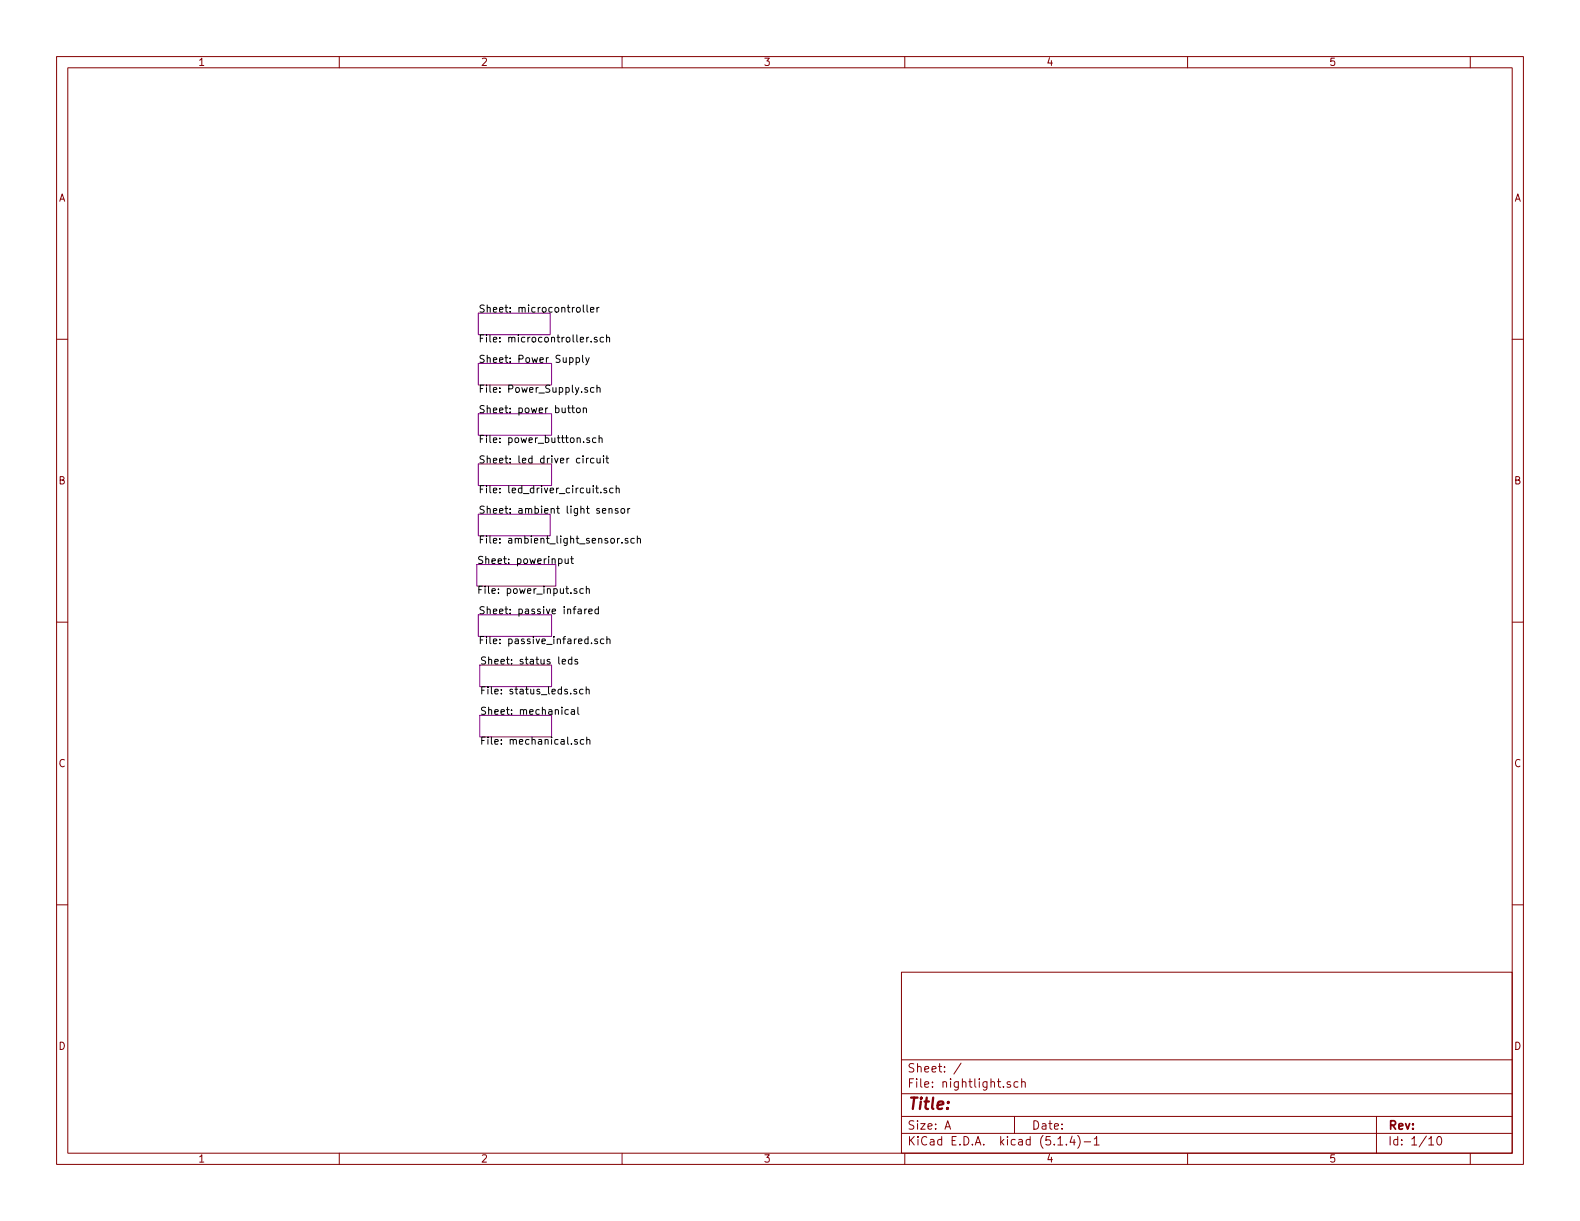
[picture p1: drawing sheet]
<svg xmlns="http://www.w3.org/2000/svg" width="279mm" height="216mm" viewBox="0 0 279 216" stroke-linecap="round" stroke-linejoin="round" font-family="sans-serif">
<g fill="none" stroke="#840000" stroke-width=".18">
<path d="M10 10h259.4v195.9h-259.4zM12 12h255.4v191.9h-255.4zM60 10v2M110 10v2M160 10v2M210 10v2M260 10v2M10 60h2M267.4 60h2M10 110h2M267.4 110h2M10 160h2"/>
<path d="M267.4 160h2M159.4 171.9h108v32h-108zM159.4 197.4h108M159.4 193.4h108M159.4 187.4h108M167.1 199.7l.5-1.5 .5 1.5M167.2 199.2h.8M170 188l-1.3 1.9M178.7 191.3a.37 .37 0 0 0-.6 .2l.1 .2 .5 .1v.2l-.2 .3-.4-.1M179.4 197.4v3M180 191.3h-.4l-.3 .2 .1 .6 .2 .2 .4-.1M180.7 191.4v-.1a.37 .37 0 0 1 .6 .2v.8"/>
<path d="M180.7 190.8v1.5M243.4 197.4v6.5M60 203.9v2M110 203.9v2M159.4 200.4h108M160 203.9v2M187.1 202.5h.8M188.6 202.3v.2M189.6 200.9l-.4 1.1h.9M189.9 201.5v1M190.6 200.8a1.71 1.71 0 0 1 0 2.2M191.7 201.9h1.2"/>
<path d="M193.5 201.4l.4-.4v1.5M193.5 202.5h.9M210 203.9v2M252.7 201.4l.4-.4v1.5M252.7 202.5h.8M254.3 201h.3a.94 .94 0 0 1 0 1.5 .8 .8 0 0 1-.6-.7 .8 .8 0 0 1 .3-.8zM260 203.9v2"/>
</g>
<path d="M84.6 55.4h12.7v3.8h-12.7zM84.6 64.3h12.9v3.8h-12.9zM84.6 73.2h12.9v3.8h-12.9zM84.3 99.8h14v3.8h-14zM84.6 82h12.9v3.9h-12.9zM84.6 90.9h12.7v3.8h-12.7zM84.6 108.7h12.9v3.8h-12.9zM84.8 117.6h12.7v3.8h-12.7zM84.8 126.5h12.7v3.8h-12.7z" fill="none" stroke="#840084" stroke-width=".18"/>
<g fill="none" stroke="#000" stroke-width=".18">
<path d="M102.1 54.4h.3l.2 .2-.1 .5-.3 .1-.3-.2zM103.1 53.9v1.1l.2 .2M103.8 53.9v1.1l.2 .2M104.1 59.6l-.3 .3M104.4 54.8l.6-.1v-.3h-.4l-.2 .1 .1 .6h.5M105.6 59.7l-.3-.1-.2 .2 .1 .2 .4 .1v.3h-.5M105.6 54.4v.8M105.9 54.4l-.3 .2M106.7 59.7l-.4-.1-.2 .3 .1 .5h.5M107.3 59.8l.1-.2 .3 .1 .1 .8M107.3 59.2v1.3M101.1 72.1h.5"/>
<path d="M101.3 71.7v1.1l.3 .2M101.9 63.3l.3-.1 .3 .3-.1 .5h-.5M101.9 63.2v1.3M102.1 72.2l.3-.1 .2 .3-.1 .5-.3 .1-.3-.3zM103 62.8v1.1l.2 .2M103.1 72.3l.2-.2 .3 .1 .1 .8M103.1 72.1v.9M103.6 63.2l.3 .9M103.9 68.6l-.3-.1-.2 .2 .1 .2 .4 .1v.3h-.5M104.2 63.2l-.4 1.2-.2 .1M104.2 77.5l-.3-.1-.1 .2v.2l.4 .1v.3h-.4M104.5 60.4v.1"/>
<path d="M105 68.6l-.3-.1-.3 .3 .1 .5h.5M105.4 77.5l-.4-.1-.2 .2 .1 .6h.5M105.6 68.7l.1-.2 .3 .1 .1 .8M105.6 68.1v1.3M105.9 77.5l.2-.1 .3 .1 .1 .8M105.9 77v1.3M98.8 98.9l.3-.1 .3 .2-.1 .6h-.5M99.9 98.8l.1 .8h.3l.2-.1M100.5 98.8v.8M100.9 98.8h.5M101.1 98.4v1.1l.3 .1M103.7 81v.9"/>
<path d="M104.1 81l-.3 .1-.1 .2M105 81.1l-.3-.1-.3 .3 .1 .5h.5M105.3 86.3h.5M105.5 85.9v1.1l.3 .1M105.6 81v.8l.3 .1 .2-.2M106.1 81v.9M106.2 87v.1M106.5 90.3l.6-.1v-.2l-.4-.1-.2 .2 .1 .6h.5M106.7 80.6v.1M106.7 81v.9M107.1 81h.5M107.3 86.4l-.3-.1-.2 .2v.2l.5 .1v.3h-.5"/>
<path d="M107.3 80.6v1.1l.3 .2M107.7 90l.2-.1 .3 .1v.8M107.7 89.9v.9M108.4 86.4l-.3-.1-.3 .2 .1 .6h.5M109 86.4l.1-.1 .3 .1 .1 .7M109 85.9v1.2M109.2 95.2v.8M109.3 90l-.3-.1-.2 .2v.2l.5 .1v.3h-.5M109.6 95.2l-.4 .2M109.9 90l.2-.1 .3 .1 .1 .5-.2 .2-.2 .1-.2-.2zM110 95.9v.1M111 95.3l-.3-.1-.2 .2 .1 .2 .4 .1v.3h-.5"/>
<path d="M111 89.9v.9M111.4 89.9l-.3 .1-.1 .1M112.2 95.3l-.4-.1-.2 .2 .1 .6h.5M112.7 95.3l.2-.1 .3 .1 .1 .7M112.7 94.8v1.2M99.4 117l.6-.1-.1-.3h-.3l-.2 .2 .1 .6h.4M101.1 116.6h-.4l-.2 .2 .1 .6h.5M101.1 116.2v1.2M102 104.1h-.3l-.2 .2 .1 .1 .4 .2v.3h-.5M102.1 116.6h-.3l-.1 .2v.1l.4 .2v.3h-.4M102.2 107.7h.5l.1 .8M102.8 108l-.4 .1-.2 .1v.3h.6"/>
<path d="M103.1 104.1h-.3l-.3 .2 .2 .6h.4M103.4 107.7v.8M103.7 104.2l.2-.1h.3v.8M103.7 103.7v1.2M103.8 107.7h-.3l-.1 .2M104.1 108.1l.6-.1v-.3h-.4l-.2 .2 .1 .6h.5M104.6 113.7v.1M105.6 113h-.3l-.1 .2v.1l.4 .2v.3h-.4M105.8 107.7h-.3l-.3 .2 .1 .6h.5M105.8 107.3v1.2M106.8 113h-.4l-.2 .2 .1 .6h.5M107.3 113.1l.2-.1h.3l.1 .8"/>
<path d="M107.3 112.5v1.3M100.5 125.5h-.3l-.3 .2 .1 .6h.5M101 125.5h.5l.1 .8M101.6 125.8h-.4l-.2 .2v.3h.6M102 121.9h-.3l-.2 .1v.2l.5 .2v.3h-.5M102.1 130.8h-.3l-.2 .1 .1 .2 .4 .1v.3h-.5M102.2 125v1.1l.2 .2M103.1 121.9h-.4l-.2 .2 .1 .6h.5M103.2 130.8h-.3l-.3 .2 .1 .5h.5M103.7 122l.1-.1h.3l.1 .8M103.7 121.4v1.3M103.8 130.9l.2-.1h.2l.1 .8"/>
<path d="M103.8 130.3v1.3"/>
</g>
<text font-size="2.8" fill="#840000" x="160.4" y="196.2">Title:</text>
<g font-size="2.1" fill="#840000">
<text x="160.4" y="189.6">Sheet: /</text>
<text x="160.4" y="192.3">File: nightlight.sch</text>
<text x="160.4" y="202.5">KiCad E.D.A. kicad (5.1.4)-1</text>
<text x="160.4" y="199.7">Size: A</text>
<text x="182.4" y="199.7">Date:</text>
<text x="245.4" y="199.7">Rev:</text>
<text x="245.4" y="202.5">Id: 1/10</text>
</g>
<g font-size="1.8" fill="#840000">
<text x="35" y="11.6">1</text>
<text x="85" y="11.6">2</text>
<text x="135" y="11.6">3</text>
<text x="185" y="11.6">4</text>
<text x="235" y="11.6">5</text>
<text x="10.4" y="35.6">A</text>
<text x="267.8" y="35.6">A</text>
<text x="10.4" y="85.6">B</text>
<text x="267.8" y="85.6">B</text>
<text x="10.4" y="135.6">C</text>
<text x="267.8" y="135.6">C</text>
<text x="10.4" y="185.6">D</text>
<text x="267.8" y="185.6">D</text>
<text x="35" y="205.5">1</text>
<text x="85" y="205.5">2</text>
<text x="135" y="205.5">3</text>
<text x="185" y="205.5">4</text>
<text x="235" y="205.5">5</text>
</g>
<g font-size="1.8">
<text x="84.6" y="55.3">Sheet: microcontroller</text>
<text x="84.6" y="60.6">File: microcontroller.sch</text>
<text x="84.6" y="64.2">Sheet: Power Supply</text>
<text x="84.6" y="69.4">File: Power_Supply.sch</text>
<text x="84.6" y="73.1">Sheet: power button</text>
<text x="84.6" y="78.3">File: power_buttton.sch</text>
<text x="84.6" y="81.9">Sheet: led driver circuit</text>
<text x="84.6" y="87.2">File: led_driver_circuit.sch</text>
<text x="84.6" y="90.8">Sheet: ambient light sensor</text>
<text x="84.3" y="99.7">Sheet: powerinput</text>
<text x="84.6" y="96.1">File: ambient_light_sensor.sch</text>
<text x="84.3" y="105">File: power_input.sch</text>
<text x="84.6" y="108.6">Sheet: passive infared</text>
<text x="84.6" y="113.9">File: passive_infared.sch</text>
<text x="84.8" y="117.5">Sheet: status leds</text>
<text x="84.8" y="122.8">File: status_leds.sch</text>
<text x="84.8" y="126.4">Sheet: mechanical</text>
<text x="84.8" y="131.7">File: mechanical.sch</text>
</g>
</svg>
